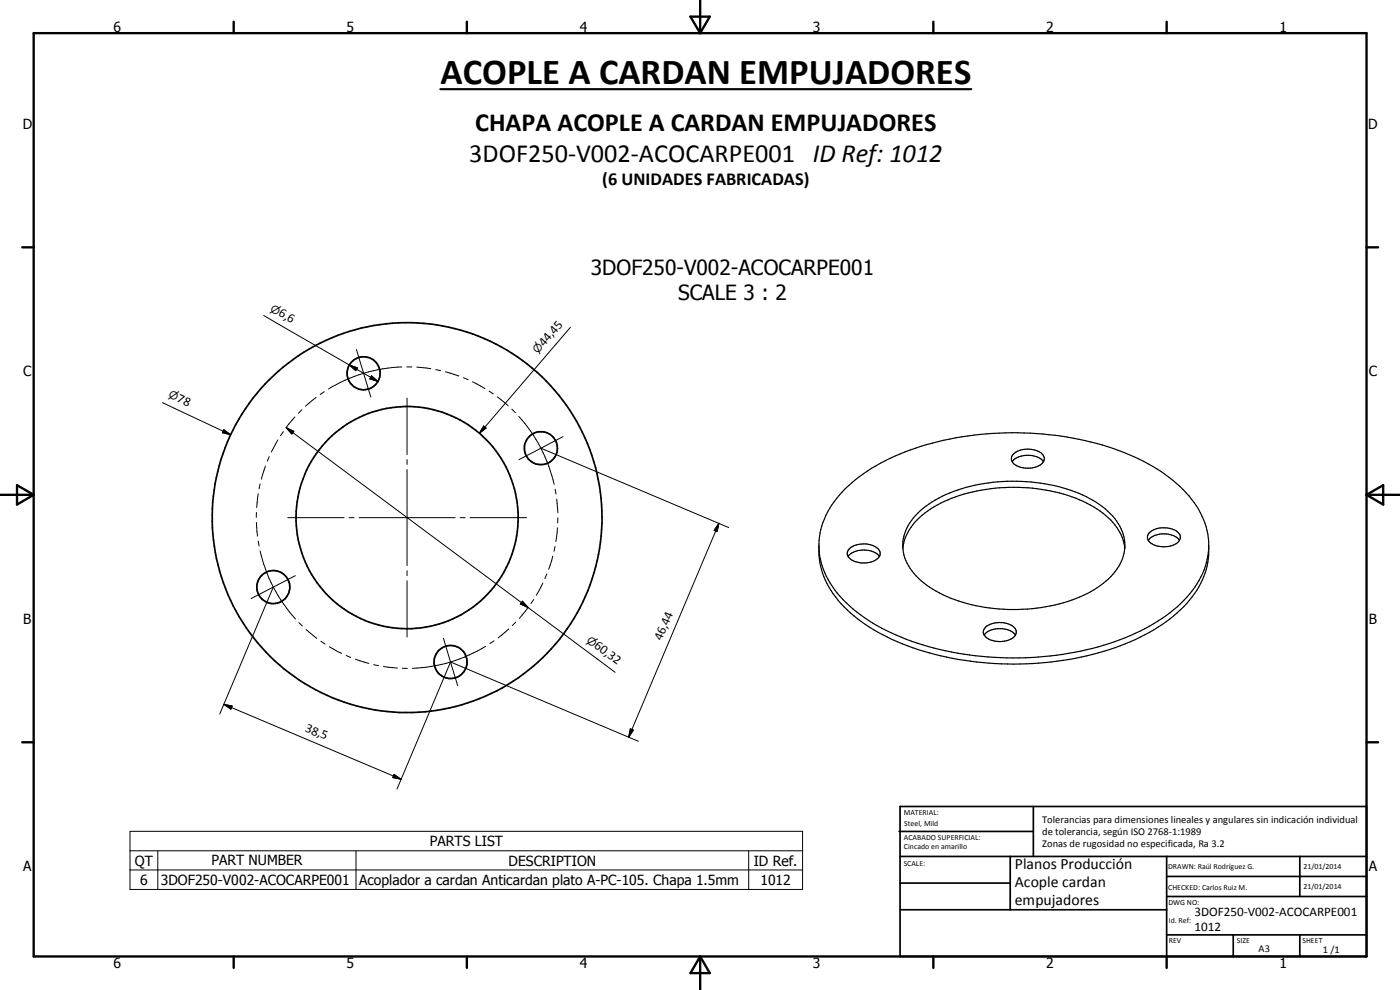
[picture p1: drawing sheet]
<svg xmlns="http://www.w3.org/2000/svg" width="420mm" height="297mm" viewBox="0 0 420 297" stroke-linecap="round" stroke-linejoin="round" font-family="sans-serif">
<g fill="none" stroke="#000" stroke-width=".51">
<path d="M269.8 249.5h40.3M270.1 242h140v45h-140zM270.1 257h140M303.2 257v16M310.1 242v15M350.1 257v30M390.1 257v12M270.1 265h33.1M270.1 273h80M350.1 269h60M350.1 263h60M350.1 280.5h60"/>
<path d="M370.1 280.5v6.5M390.1 280.5v6.5"/>
<circle cx="109.1" cy="112" r="4.9"/>
<circle cx="162.3" cy="134.5" r="4.9"/>
<circle cx="122.2" cy="155.3" r="33.3"/>
<circle cx="122.2" cy="155.3" r="58.5"/>
<circle cx="82" cy="176.2" r="5"/>
<circle cx="135.2" cy="198.6" r="5"/>
</g>
<path d="M303.8 138.6a6.8 6.8 0 0 1 8.3-1.1l1 1.1M304.3 136.1a6.9 6.9 0 0 1 8.8 .5 2.33 2.33 0 0 1-1.7 3.4 7.8 7.8 0 0 1-5.3 .2 2.78 2.78 0 0 1-2.5-3.3zM253.7 146.6a59 59 0 0 1 27.8-14.1 95.5 95.5 0 0 1 57.3 3.9 45.1 45.1 0 0 1 20.3 15.4 23.3 23.3 0 0 1 3.6 10.6 26.9 26.9 0 0 1-.7 8.5 31.5 31.5 0 0 1-13.2 16.5 77.5 77.5 0 0 1-35.2 11.4 88.7 88.7 0 0 1-50-9.1 35.2 35.2 0 0 1-16.4-16.7 23.6 23.6 0 0 1 1.8-20.5l2.1-3zM276.2 153.2a41.1 41.1 0 0 1 24.7-8.7 47.1 47.1 0 0 1 29.1 6.9 15.6 15.6 0 0 1 7.6 12.1 15 15 0 0 1-7.4 12.2 46 46 0 0 1-27.5 7.2 43.5 43.5 0 0 1-25.5-8 14 14 0 0 1-6.1-13.2 14.8 14.8 0 0 1 5.1-8.5zM344.8 159.9a6.9 6.9 0 0 1 9.1 .2 2.34 2.34 0 0 1-1.7 3.4 7.1 7.1 0 0 1-7.4-1.1l-.2-.3a1.88 1.88 0 0 1 .2-2.2zM245.8 164.3a24.1 24.1 0 0 0 8.1 16.5 58 58 0 0 0 26.3 13.6 95.5 95.5 0 0 0 59-3.7 44.2 44.2 0 0 0 19.4-14.5 22.2 22.2 0 0 0 4.1-11.6M254.5 167a6.4 6.4 0 0 1 7-1.6l1.7 .8 .7 .8M255 164.5a6.9 6.9 0 0 1 8.8 .5 2.1 2.1 0 0 1-1.3 3.2 7.1 7.1 0 0 1-7.8-.9l-.2-.4a1.72 1.72 0 0 1 .5-2.4zM271 164.5a16.2 16.2 0 0 1 8.3-11.8 49.8 49.8 0 0 1 30.6-6.2 40 40 0 0 1 21.9 8.1 15 15 0 0 1 5.8 9.9M344.6 162.1a5.1 5.1 0 0 1 3.9-1.9 6 6 0 0 1 5.3 1.6l.2 .3M295.3 190.5a4.8 4.8 0 0 1 3.9-1.9 6.3 6.3 0 0 1 5.1 1.4l.4 .5M295.9 188.1a7.1 7.1 0 0 1 8.8 .5 2.29 2.29 0 0 1-1.8 3.3 6.2 6.2 0 0 1-7.7-1.7v-1.2z" fill="none" stroke="#000" stroke-width=".35"/>
<g fill="none" stroke="#000" stroke-width=".71">
<path d="M10.1 9.9h400v277.1h-400zM70.1 6.5v3.4M140.1 6.5v3.4M207.2 5h5.8l-2.9 4.9zM210.1 0v9.9M280.1 6.5v3.4M350.1 6.5v3.4M6.7 74.2h3.4M410.1 74.2h3.5M.1 148.5h10M5.1 145.6l5 2.9-5 2.9zM410.1 148.5h10"/>
<path d="M410.1 148.5l5-2.9v5.8zM6.7 222.7h3.4M410.1 222.7h3.5M70.1 287v3.4M140.1 287v3.4M210.1 287v10M210.1 287l2.9 5h-5.8zM280.1 287v3.4M350.1 287v3.4"/>
</g>
<g fill="none" stroke="#000" stroke-width=".3">
<path d="M79.2 94.7l25.6 14.8M171.2 98.2l-27.3 31.8M94.9 119.3l-3.2 2.6M97.3 117.5l-1.2 .9M104.8 109.5l2.5 .9-.5 .8zM104.8 109.5l8.6 5M107 104.9l4.3 14.2M111.5 112.8l1.9 1.7-2.4-.8zM120.6 110.1a45.6 45.6 0 0 0-22 6.6M122.1 110.1h1.5M122.2 119.5v16.9M125.1 110.2l4.2 .4"/>
<path d="M130.8 110.9l1.4 .3M133.7 111.5l4 1.3M139.1 113.3l1.4 .6M141.8 114.6l3.7 2M146.8 117.3l1.2 .9M149.3 119.1l3.2 2.7M48.8 120.8l20.4 9.6M67.2 128.9l2 1.5-2.5-.6zM79.7 139.8l-1.3 4M80.8 137l-.6 1.4M83.4 132l-2 3.6M85 129.5l-.8 1.2"/>
<path d="M85.9 128.3l2.3 1.1-.6 .8zM85.9 128.3l98.7 73.4M88.5 125.1l-2.6 3.2M90.6 122.9l-1 1.1M122.2 137.9v1.5M145.1 127.8l.8 .6-2 1.6zM153.6 122.8l1.1 1M155.7 124.9l3.5 4.5 3.1 5.1M162.3 134.5l-6.6 3.4M162.3 134.5a46.7 46.7 0 0 1 4 10.8M162.5 134.5l56.2 23.8M168.9 131l-6.6 3.5"/>
<path d="M77 153.8l-.1 1.4M77 156.8l.3 4.1M77.5 148.1l-.5 4.2M78.1 145.2l-.3 1.5M86.3 155.3h17M104.8 155.3h1.4M107.8 155.3h28.8M122.2 140.9v28.8M138.1 155.3h1.5M141.1 155.3h16.9M166.6 146.8l.3 1.5M167.1 149.7l.3 4.1"/>
<path d="M167.3 158.4l-.5 4.1M167.4 155.4v1.5M215.8 157l-.6 2.5-.9-.4zM215.8 157l-27.1 64.2M77.5 162.3l.3 1.5M78.1 165.3a45.6 45.6 0 0 0 10.6 20.4M81.9 176.3l-16 37.9M88.6 172.7l-13.2 6.9M122.2 171.2v1.5M122.2 174.2v16.9M160.2 179.9l-.9 1.2M162.9 175l-2 3.6"/>
<path d="M164.1 172.2l-.6 1.4M165.9 166.9l-1.2 3.9M166.6 164l-.3 1.4M89.7 186.8l1.1 1M91.9 188.9l3.2 2.7M96.3 192.4l1.3 .9M98.8 194.1l3.7 1.9M103.9 196.7l1.4 .6M106.7 197.8l4 1.3M112.1 199.4l1.5 .3M115.1 200l4.2 .4M133.1 191.5l2.1 7.1"/>
<path d="M135.2 198.8l-16 37.9M135.2 198.6l2.2 7.1M135.2 198.6l-7.2 1.6-4.2 .3M135.3 198.7l56.3 23.7M145.7 193.9l-2.3 1.4a42 42 0 0 1-8.2 3.3M148.3 192.3l-1.3 .8M152.7 188.7l-3.2 2.7M154.8 186.6l-1.1 1.1M156.8 180.4l1.7 1.9-2.3-1.1zM158.4 182.3l-2.5 3.2M67.2 211.3l2.5 .5-.4 1zM67.2 211.3l53.1 22.5"/>
<path d="M120.8 200.5h1.4M189.2 218.7l.9 .4-1.4 2.1zM118.3 232.4l2 1.4-2.4-.5zM39 249.4h201.9v17.5h-201.9zM39 255.3h201.9M47.4 255.3v11.6M106.8 255.3v11.6M224.7 255.3v11.6M39 261h201.9"/>
</g>
<path d="M132.2 26.8h159.3" fill="none" stroke="#000" stroke-width=".63"/>
<path d="M104.8 109.5l2.5 .9-.5 .8zM111.5 112.8l1.9 1.7-2.4-.8zM67.2 128.9l2 1.5-2.5-.6zM85.9 128.3l2.3 1.1-.6 .8zM145.1 127.8l.8 .6-2 1.6zM215.8 157l-.6 2.5-.9-.4zM156.8 180.4l1.7 1.9-2.3-1.1zM67.2 211.3l2.5 .5-.4 1zM189.2 218.7l.9 .4-1.4 2.1zM118.3 232.4l2 1.4-2.4-.5z" fill="#000"/>
<text font-size="11" x="132.2" y="25.2">ACOPLE A CARDAN EMPUJADORES</text>
<g font-size="7.9">
<text x="142.6" y="39.5">CHAPA ACOPLE A CARDAN EMPUJADORES</text>
<text x="140.8" y="48.5">3DOF250-V002-ACOCARPE001 ID Ref: 1012</text>
</g>
<g font-size="6.3">
<text x="177.3" y="82.5">3DOF250-V002-ACOCARPE001</text>
<text x="203.5" y="90">SCALE 3 : 2</text>
</g>
<text font-size="5.5" x="180.8" y="55.5">(6 UNIDADES FABRICADAS)</text>
<g font-size="4.7">
<text x="304.6" y="260.8">Planos Producción</text>
<text x="304.6" y="266.2">Acople cardan</text>
<text x="304.6" y="271.6">empujadores</text>
</g>
<g font-size="4.2">
<text x="34" y="9.6">6</text>
<text x="104" y="9.6">5</text>
<text x="174" y="9.6">4</text>
<text x="244" y="9.6">3</text>
<text x="314" y="9.6">2</text>
<text x="384" y="9.6">1</text>
<text x="6.8" y="38.7">D</text>
<text x="410.6" y="38.7">D</text>
<text x="7" y="112.9">C</text>
<text x="410.8" y="112.9">C</text>
<text x="7" y="187.1">B</text>
<text x="410.8" y="187.1">B</text>
<text x="129" y="253.9">PARTS LIST</text>
<text x="7" y="261.4">A</text>
<text x="40.5" y="259.7">QT</text>
<text x="63.4" y="259.7">PART NUMBER</text>
<text x="152.6" y="259.7">DESCRIPTION</text>
<text x="226.2" y="259.8">ID Ref.</text>
<text x="410.8" y="261.4">A</text>
<text x="42.1" y="265.5">6</text>
<text x="48.2" y="265.5">3DOF250-V002-ACOCARPE001</text>
<text x="107.8" y="265.6">Acoplador a cardan Anticardan plato A-PC-105. Chapa 1.5mm</text>
<text x="228.2" y="265.5">1012</text>
<text x="34" y="290.4">6</text>
<text x="104" y="290.4">5</text>
<text x="174" y="290.4">4</text>
<text x="244" y="290.4">3</text>
<text x="314" y="290.4">2</text>
<text x="384" y="290.4">1</text>
</g>
<g font-size="3.9">
<text x="83.3" y="94.7" transform="rotate(30 83.3 94.7)">6,6</text>
<text x="163.3" y="104.2" transform="rotate(-49 163.3 104.2)">44,45</text>
<text x="52.9" y="120.4" transform="rotate(25 52.9 120.4)">78</text>
<text x="178.1" y="194.2" transform="rotate(37 178.1 194.2)">60,32</text>
<text x="198.6" y="192.4" transform="rotate(-67 198.6 192.4)">46,44</text>
<text x="91.4" y="219.3" transform="rotate(23 91.4 219.3)">38,5</text>
<text x="358.5" y="275">3DOF250-V002-ACOCARPE001</text>
<text x="358.5" y="279.4">1012</text>
</g>
<g font-size="3.3">
<text x="80.9" y="93.2" transform="rotate(30 80.9 93.2)">n</text>
<text x="161.4" y="106.3" transform="rotate(-49 161.4 106.3)">n</text>
<text x="50.4" y="119.2" transform="rotate(25 50.4 119.2)">n</text>
<text x="175.8" y="192.5" transform="rotate(37 175.8 192.5)">n</text>
</g>
<g font-size="3.1">
<text x="312.7" y="246.8">Tolerancias para dimensiones lineales y angulares sin indicación individual</text>
<text x="312.7" y="250.4">de tolerancia, según ISO 2768-1:1989</text>
<text x="312.7" y="254">Zonas de rugosidad no especificada, Ra 3.2</text>
<text x="377.7" y="285.6">A3</text>
<text x="397" y="285.9">1 /1</text>
</g>
<g font-size="2.4">
<text x="271.2" y="244.4">MATERIAL:</text>
<text x="271.3" y="252">ACABADO SUPERFICIAL:</text>
<text x="271.4" y="247.9">Steel, Mild</text>
<text x="271.3" y="254.6">Cincado en amarillo</text>
<text x="271.2" y="259.7">SCALE:</text>
<text x="350.6" y="260.8">DRAWN: Raúl Rodríguez G.</text>
<text x="391.2" y="260.6">21/01/2014</text>
<text x="350.6" y="267">CHECKED: Carlos Ruiz M.</text>
<text x="391.2" y="266.7">21/01/2014</text>
<text x="350.6" y="271.4">DWG NO:</text>
<text x="350.8" y="276.9">Id. Ref:</text>
<text x="350.8" y="282.8">REV</text>
<text x="371.2" y="282.9">SIZE</text>
<text x="390.9" y="282.9">SHEET</text>
</g>
</svg>
